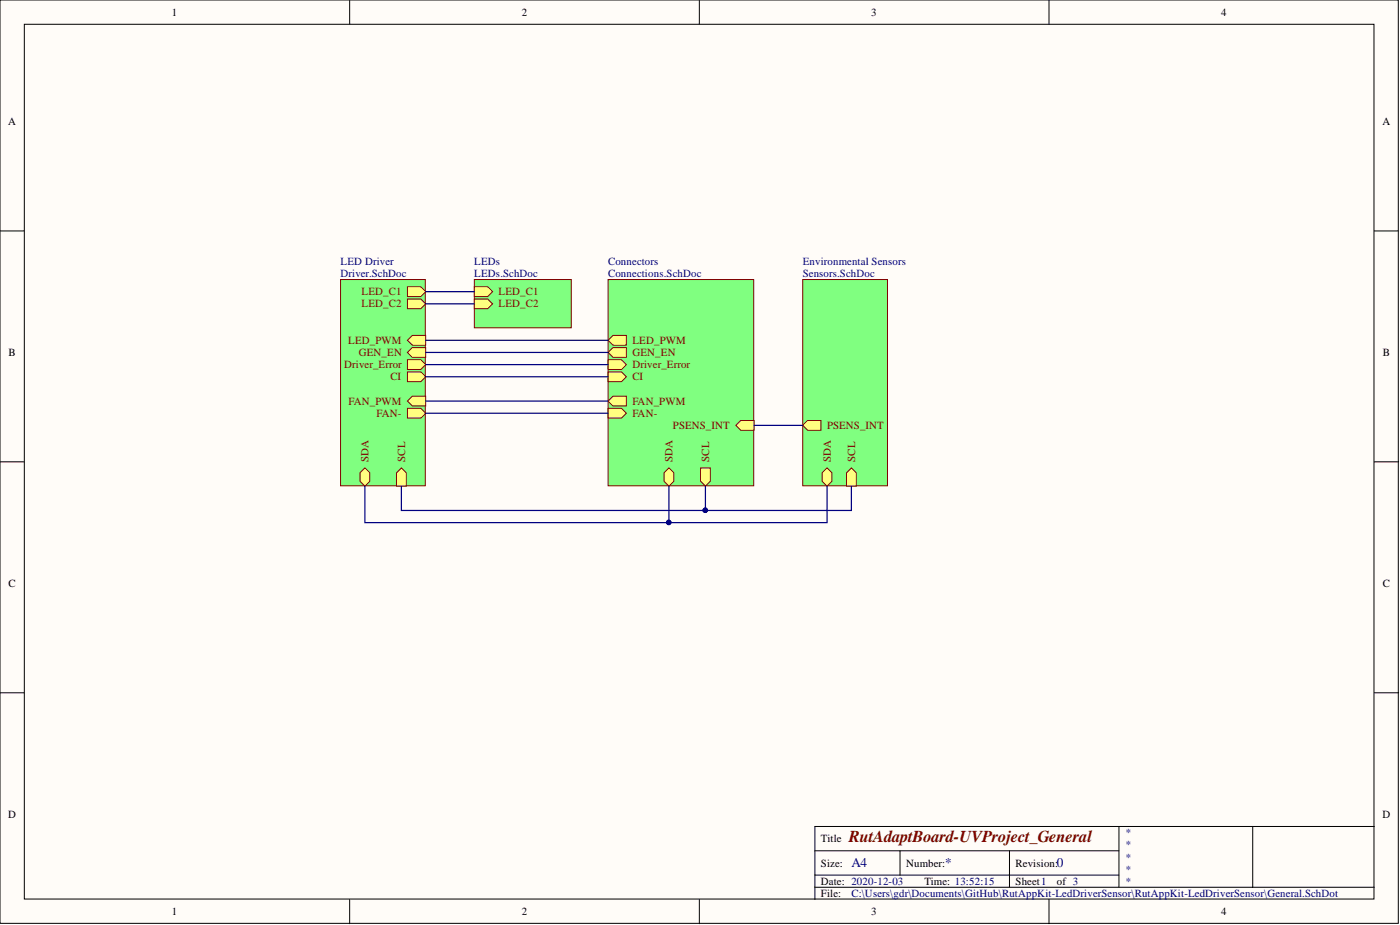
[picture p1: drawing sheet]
<svg xmlns="http://www.w3.org/2000/svg" width="292mm" height="193mm" viewBox="0 0 292 193" stroke-linecap="round" stroke-linejoin="round" font-family="sans-serif">
<g fill="#fffcf8" stroke="#000" stroke-width=".21">
<path d="M0 0h291.7v192.6h-291.7z"/>
<path d="M5.1 5.1h281.6v182.5h-281.6z"/>
</g>
<g fill="none" stroke="#000" stroke-width=".21">
<path d="M73 0v5.1M145.9 0v5.1M218.9 0v5.1M0 48.2h5.1M286.7 48.2h5.1M0 96.3h5.1M286.7 96.3h5.1M0 144.5h5.1M286.7 144.5h5.1M170 177.5h63.5M187.8 177.5v5.1M210.6 177.5v7.6"/>
<path d="M233.5 172.4v12.7M261.4 172.4h-91.4v15.2M286.7 172.4h-25.3v12.7M73 187.6v5.1M145.9 187.6v5.1M170 185.1h116.7M170 182.6h63.5M218.9 187.6v5.1"/>
</g>
<path d="M71.1 58.3h17.6v43h-17.6z" fill="#80ff80" stroke="#800000" stroke-width=".21"/>
<path d="M85 75h2.8l1 1.1-1 1h-2.8z" fill-rule="evenodd" fill="#ffff80"/>
<path d="M85 75h2.8l1 1.1-1 1h-2.8z" fill="none" stroke="#800000" stroke-width=".21"/>
<path d="M85 85.2h2.8l1 1-1 1h-2.8z" fill-rule="evenodd" fill="#ffff80"/>
<path d="M85 85.2h2.8l1 1-1 1h-2.8z" fill="none" stroke="#800000" stroke-width=".21"/>
<path d="M85 83.7l1-1h2.8v2h-2.8z" fill-rule="evenodd" fill="#ffff80"/>
<path d="M85 83.7l1-1h2.8v2h-2.8z" fill="none" stroke="#800000" stroke-width=".21"/>
<path d="M85 71l1-1h2.8v2h-2.8z" fill-rule="evenodd" fill="#ffff80"/>
<path d="M85 71l1-1h2.8v2h-2.8z" fill="none" stroke="#800000" stroke-width=".21"/>
<path d="M75.1 98.6l1-1 1 1v1.8l-1 1-1-1z" fill-rule="evenodd" fill="#ffff80"/>
<path d="M75.1 98.6l1-1 1 1v1.8l-1 1-1-1z" fill="none" stroke="#800000" stroke-width=".21"/>
<path d="M82.7 98.6l1-1 1.1 1v2.8h-2.1z" fill-rule="evenodd" fill="#ffff80"/>
<path d="M82.7 98.6l1-1 1.1 1v2.8h-2.1z" fill="none" stroke="#800000" stroke-width=".21"/>
<path d="M85 77.6h2.8l1 1-1 1h-2.8z" fill-rule="evenodd" fill="#ffff80"/>
<path d="M85 77.6h2.8l1 1-1 1h-2.8z" fill="none" stroke="#800000" stroke-width=".21"/>
<path d="M85 62.4h2.8l1 1-1 1h-2.8z" fill-rule="evenodd" fill="#ffff80"/>
<path d="M85 62.4h2.8l1 1-1 1h-2.8z" fill="none" stroke="#800000" stroke-width=".21"/>
<path d="M85 59.8h2.8l1 1-1 1.1h-2.8z" fill-rule="evenodd" fill="#ffff80"/>
<path d="M85 59.8h2.8l1 1-1 1.1h-2.8z" fill="none" stroke="#800000" stroke-width=".21"/>
<path d="M85 73.5l1-1h2.8v2h-2.8z" fill-rule="evenodd" fill="#ffff80"/>
<path d="M85 73.5l1-1h2.8v2h-2.8z" fill="none" stroke="#800000" stroke-width=".21"/>
<path d="M167.5 58.3h17.7v43h-17.7z" fill="#80ff80" stroke="#800000" stroke-width=".21"/>
<path d="M176.6 98.6l1-1 1 1v2.8h-2z" fill-rule="evenodd" fill="#ffff80"/>
<path d="M176.6 98.6l1-1 1 1v2.8h-2z" fill="none" stroke="#800000" stroke-width=".21"/>
<path d="M171.5 98.6l1.1-1 1 1v1.8l-1 1-1.1-1z" fill-rule="evenodd" fill="#ffff80"/>
<path d="M171.5 98.6l1.1-1 1 1v1.8l-1 1-1.1-1z" fill="none" stroke="#800000" stroke-width=".21"/>
<path d="M167.5 88.7l1-1h2.8v2.1h-2.8z" fill-rule="evenodd" fill="#ffff80"/>
<path d="M167.5 88.7l1-1h2.8v2.1h-2.8z" fill="none" stroke="#800000" stroke-width=".21"/>
<path d="M126.9 58.3h30.4v43h-30.4z" fill="#80ff80" stroke="#800000" stroke-width=".21"/>
<path d="M126.9 71l1-1h2.8v2h-2.8z" fill-rule="evenodd" fill="#ffff80"/>
<path d="M126.9 71l1-1h2.8v2h-2.8z" fill="none" stroke="#800000" stroke-width=".21"/>
<path d="M126.9 83.7l1-1h2.8v2h-2.8z" fill-rule="evenodd" fill="#ffff80"/>
<path d="M126.9 83.7l1-1h2.8v2h-2.8z" fill="none" stroke="#800000" stroke-width=".21"/>
<path d="M138.6 98.6l1-1 1 1v1.8l-1 1-1-1z" fill-rule="evenodd" fill="#ffff80"/>
<path d="M138.6 98.6l1-1 1 1v1.8l-1 1-1-1z" fill="none" stroke="#800000" stroke-width=".21"/>
<path d="M153.5 88.7l1-1h2.8v2.1h-2.8z" fill-rule="evenodd" fill="#ffff80"/>
<path d="M153.5 88.7l1-1h2.8v2.1h-2.8z" fill="none" stroke="#800000" stroke-width=".21"/>
<path d="M126.9 85.2h2.8l1 1-1 1h-2.8z" fill-rule="evenodd" fill="#ffff80"/>
<path d="M126.9 85.2h2.8l1 1-1 1h-2.8z" fill="none" stroke="#800000" stroke-width=".21"/>
<path d="M126.9 75h2.8l1 1.1-1 1h-2.8z" fill-rule="evenodd" fill="#ffff80"/>
<path d="M126.9 75h2.8l1 1.1-1 1h-2.8z" fill="none" stroke="#800000" stroke-width=".21"/>
<path d="M146.2 97.6h2v2.8l-1 1-1-1z" fill-rule="evenodd" fill="#ffff80"/>
<path d="M146.2 97.6h2v2.8l-1 1-1-1z" fill="none" stroke="#800000" stroke-width=".21"/>
<path d="M126.9 77.6h2.8l1 1-1 1h-2.8z" fill-rule="evenodd" fill="#ffff80"/>
<path d="M126.9 77.6h2.8l1 1-1 1h-2.8z" fill="none" stroke="#800000" stroke-width=".21"/>
<path d="M126.9 73.5l1-1h2.8v2h-2.8z" fill-rule="evenodd" fill="#ffff80"/>
<path d="M126.9 73.5l1-1h2.8v2h-2.8z" fill="none" stroke="#800000" stroke-width=".21"/>
<path d="M99 58.3h20.2v10.1h-20.2z" fill="#80ff80" stroke="#800000" stroke-width=".21"/>
<path d="M99 62.4h2.8l1 1-1 1h-2.8z" fill-rule="evenodd" fill="#ffff80"/>
<path d="M99 62.4h2.8l1 1-1 1h-2.8z" fill="none" stroke="#800000" stroke-width=".21"/>
<path d="M99 59.8h2.8l1 1-1 1.1h-2.8z" fill-rule="evenodd" fill="#ffff80"/>
<path d="M99 59.8h2.8l1 1-1 1.1h-2.8z" fill="none" stroke="#800000" stroke-width=".21"/>
<g fill="none" stroke="#000080" stroke-width=".26">
<path d="M88.8 71h38.1M88.8 76.1h38.1M88.8 78.6h38.1M88.8 60.8h10.2M88.8 63.4h10.2M88.8 73.5h38.1M88.8 83.7h38.1M88.8 86.2h38.1M157.3 88.7h10.2M76.1 101.4v7.6h63.5v-7.6M83.7 101.4v5.1h63.5v-5.1M172.6 101.4v7.6h-33"/>
<path d="M177.6 101.4v5.1h-30.4"/>
</g>
<g fill="#000080" stroke="#000080" stroke-width=".21">
<circle cx="139.5" cy="109" r=".47"/>
<circle cx="147.1" cy="106.5" r=".47"/>
</g>
<text font-size="3.5" fill="#800000" x="177.1" y="175.7">RutAdaptBoard-UVProject_General</text>
<g font-size="2.8" fill="#000080">
<text x="177.6" y="181">A4</text>
<text x="197.2" y="181">*</text>
<text x="220.5" y="181">0</text>
</g>
<g font-size="2.3">
<text x="35.9" y="3.3">1</text>
<text x="108.9" y="3.3">2</text>
<text x="181.8" y="3.3">3</text>
<text x="254.8" y="3.3">4</text>
<text x="1.7" y="26.1">A</text>
<text x="288.4" y="26.1">A</text>
<text x="1.8" y="74.3">B</text>
<text x="288.5" y="74.3">B</text>
<text x="1.8" y="122.5">C</text>
<text x="288.5" y="122.5">C</text>
<text x="1.7" y="170.6">D</text>
<text x="288.4" y="170.6">D</text>
<text x="171.3" y="175.7">Title</text>
<text x="171.3" y="180.8">Size:</text>
<text x="171.3" y="184.6">Date: 2020-12-03</text>
<text x="189.1" y="180.8">Number:</text>
<text x="192.9" y="184.6">Time: 13:52:15</text>
<text x="211.9" y="180.8">Revision:</text>
<text x="211.9" y="184.6">Sheet1</text>
<text x="220.5" y="184.6">of 3</text>
<text x="35.9" y="190.9">1</text>
<text x="108.9" y="190.9">2</text>
<text x="171.3" y="187.1">File:</text>
<text x="181.8" y="190.9">3</text>
<text x="254.8" y="190.9">4</text>
</g>
<g font-size="2.3" fill="#000080">
<text x="71.1" y="55.3">LED Driver</text>
<text x="71.1" y="57.8">Driver.SchDoc</text>
<text x="99" y="55.3">LEDs</text>
<text x="99" y="57.8">LEDs.SchDoc</text>
<text x="126.9" y="55.3">Connectors</text>
<text x="126.9" y="57.8">Connections.SchDoc</text>
<text x="167.5" y="55.3">Environmental Sensors</text>
<text x="167.5" y="57.8">Sensors.SchDoc</text>
<text x="234.7" y="174.4">*</text>
<text x="234.7" y="177">*</text>
<text x="234.7" y="179.5">*</text>
<text x="234.7" y="182.1">*</text>
<text x="234.7" y="184.6">*</text>
<text x="177.6" y="187.1">C:\Users\gdr\Documents\GitHub\RutAppKit-LedDriverSensor\RutAppKit-LedDriverSensor\General.SchDot</text>
</g>
<g font-size="2.3" fill="#800000">
<text x="75.5" y="64.1">LED_C2</text>
<text x="75.5" y="61.6">LED_C1</text>
<text x="104" y="64.1">LED_C2</text>
<text x="104" y="61.6">LED_C1</text>
<text x="72.7" y="71.8">LED_PWM</text>
<text x="132" y="71.8">LED_PWM</text>
<text x="71.8" y="76.8">Driver_Error</text>
<text x="74.9" y="74.3">GEN_EN</text>
<text x="132" y="76.8">Driver_Error</text>
<text x="132" y="74.3">GEN_EN</text>
<text x="81.5" y="79.4">CI</text>
<text x="132" y="79.4">CI</text>
<text x="72.7" y="84.4">FAN_PWM</text>
<text x="78.6" y="87">FAN-</text>
<text x="132" y="84.4">FAN_PWM</text>
<text x="132" y="87">FAN-</text>
<text x="140.4" y="89.5">PSENS_INT</text>
<text x="172.6" y="89.5">PSENS_INT</text>
<text x="76.9" y="96.3" transform="rotate(-90 76.9 96.3)">SDA</text>
<text x="84.5" y="96.3" transform="rotate(-90 84.5 96.3)">SCL</text>
<text x="140.3" y="96.3" transform="rotate(-90 140.3 96.3)">SDA</text>
<text x="147.9" y="96.3" transform="rotate(-90 147.9 96.3)">SCL</text>
<text x="173.3" y="96.3" transform="rotate(-90 173.3 96.3)">SDA</text>
<text x="178.4" y="96.3" transform="rotate(-90 178.4 96.3)">SCL</text>
</g>
</svg>
